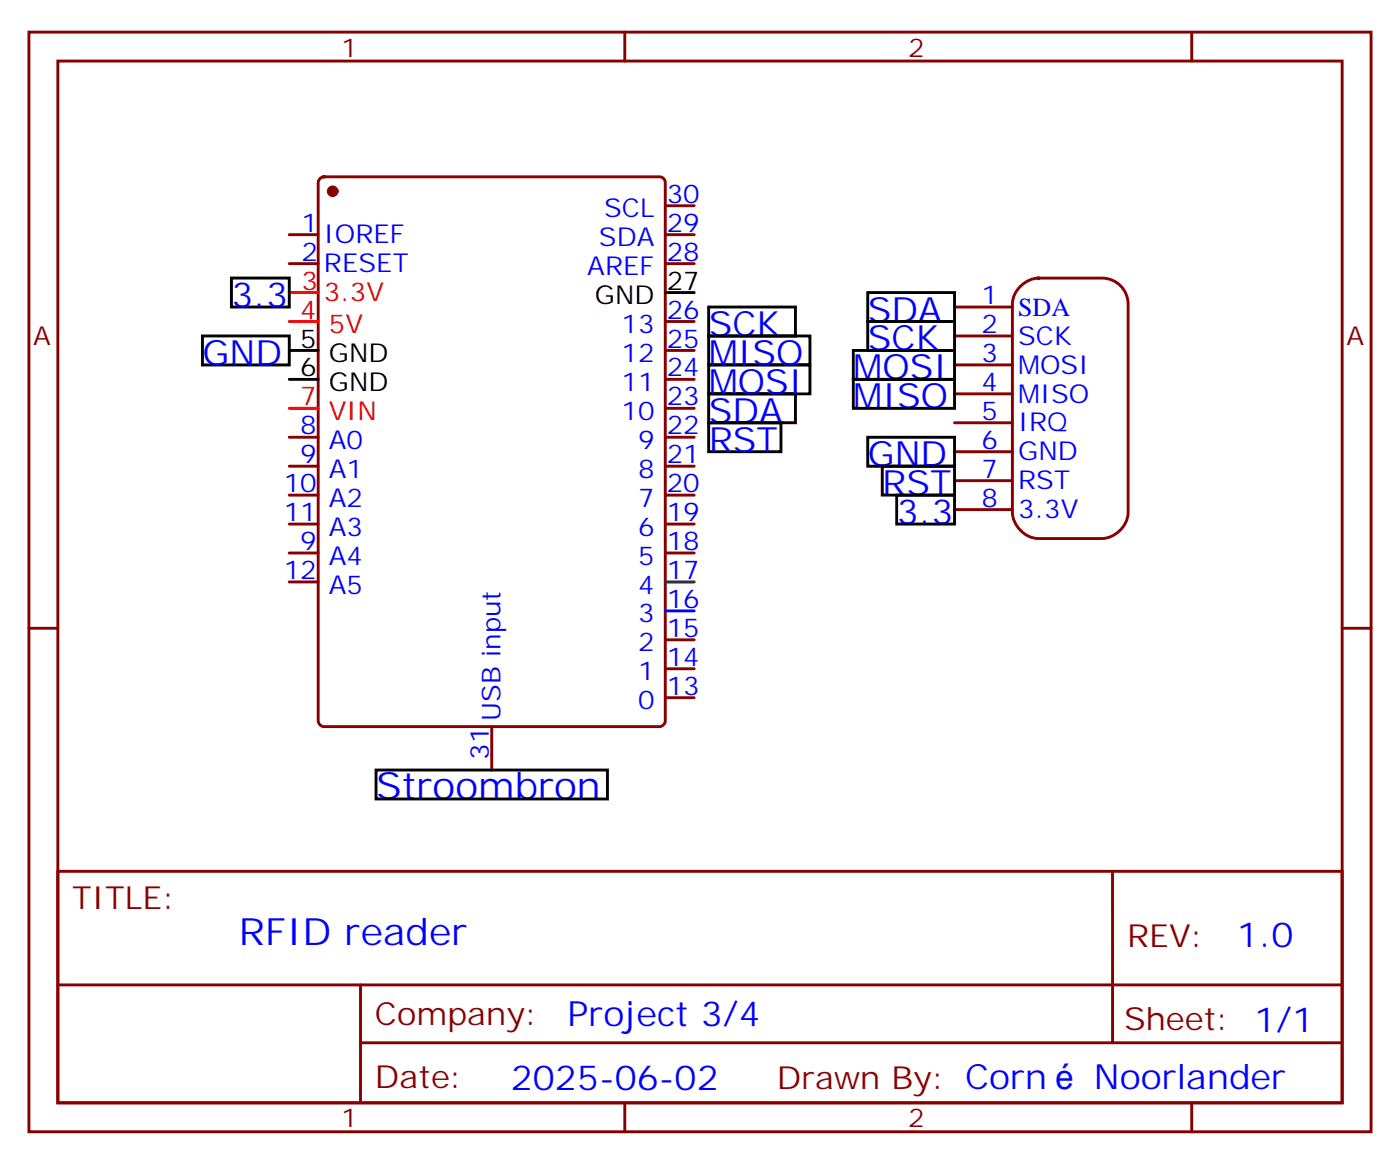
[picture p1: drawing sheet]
<svg xmlns="http://www.w3.org/2000/svg" width="171mm" height="142mm" viewBox="0 0 171 142" stroke-linecap="round" stroke-linejoin="round" font-family="sans-serif">
<g fill="none" stroke="#870000" stroke-width=".35">
<path d="M3.5 3.9h163.7v134.1h-163.7zM7.1 7.4h156.6v127h-156.6zM76.2 3.9v3.5M145.3 3.9v3.5M35.3 32.1h3.5M35.3 28.6h3.5M39 21.8l.5-.2h40.9a.71 .71 0 0 1 .7 .7v65.6a.76 .76 0 0 1-.7 .7h-40.9a.76 .76 0 0 1-.7-.7v-65.6zM81.1 39.2h3.6M81.1 32.1h3.6M81.1 28.6h3.6M81.1 25.1h3.6M35.3 53.3h3.5"/>
<path d="M35.3 56.8h3.5M81.1 53.3h3.6M81.1 56.8h3.6M81.1 49.8h3.6M81.1 46.2h3.6M81.1 42.7h3.6M3.5 76.6h3.6M35.3 60.4h3.5M35.3 63.9h3.5M35.3 67.4h3.5M35.3 70.9h3.5M81.1 60.4h3.6"/>
<path d="M81.1 63.9h3.6M81.1 67.4h3.6M81.1 78h3.6M163.7 76.6h3.5M60 88.6v5.3M81.1 85.1h3.6M81.1 81.5h3.6M7.1 106.2h156.6v28.2h-156.6zM135.7 106.2v20.9M7.1 120.1h156.5M44 127.1h119.6M44 120.1v14.1"/>
<path d="M76.2 134.4v3.6M145.3 134.4v3.6"/>
</g>
<path d="M81.1 35.7h3.6M35.3 42.7h3.5M35.3 46.2h3.5M45.9 93.9h28.2v3.5h-28.2z" fill="none" stroke="#000" stroke-width=".35"/>
<circle cx="40.6" cy="23.3" r=".53" fill="#870000" stroke="#870000" stroke-width=".35"/>
<path d="M35.3 39.2h3.5M35.3 35.7h3.5M35.3 49.8h3.5" fill="none" stroke="#f00" stroke-width=".35"/>
<path d="M81.1 74.5h3.6" fill="none" stroke="#00f" stroke-width=".35"/>
<path d="M81.1 70.9h3.6" fill="none" stroke="#008700" stroke-width=".35"/>
<path d="M124.3 35.1a3.4 3.4 0 0 1 2.3-1.2h7.8a3.2 3.2 0 0 1 3.2 3.2v25.4a3.4 3.4 0 0 1-3.2 3.2h-7.8a3.4 3.4 0 0 1-3.1-3.2v-25.4l.1-.8 .3-.6z" fill="#fff" stroke="#870000" stroke-width=".35"/>
<path d="M116.4 37.4h7.1M116.4 41h7.1M116.4 44.5h7.1M116.4 48h7.1M116.4 51.5h7.1M116.4 55.1h7.1M116.4 58.6h7.1M116.4 62.1h7.1" fill="none" stroke="#870000" stroke-width=".35"/>
<g fill="none" stroke="#000" stroke-width=".35">
<path d="M28.2 33.9h7.1v3.5h-7.1zM86.4 37.4h10.6v3.6h-10.6zM105.8 35.7h10.6v3.5h-10.6zM105.8 39.2h10.6v3.5h-10.6zM24.7 41h10.6v3.5h-10.6zM86.4 48h10.6v3.5h-10.6zM86.4 44.5h12.4v3.5h-12.4zM86.4 41h12.4v3.5h-12.4zM86.4 51.5h8.8v3.6h-8.8zM104.1 42.7h12.3v3.5h-12.3zM104.1 46.2h12.3v3.6h-12.3zM105.8 53.3h10.6v3.5h-10.6z"/>
<path d="M107.6 56.8h8.8v3.6h-8.8zM109.4 60.4h7v3.5h-7z"/>
</g>
<g font-size="4.6" fill="#00f">
<text x="45.9" y="97.4">Stroombron</text>
<text x="29.1" y="115.2">RFID reader</text>
</g>
<g font-size="4.2" fill="#00f">
<text x="28.2" y="37.4">3.3</text>
<text x="86.4" y="41">SCK</text>
<text x="105.8" y="39.2">SDA</text>
<text x="24.7" y="44.5">GND</text>
<text x="86.4" y="44.5">MISO</text>
<text x="104.1" y="46.2">MOSI</text>
<text x="105.8" y="42.7">SCK</text>
<text x="86.4" y="51.5">SDA</text>
<text x="86.4" y="48">MOSI</text>
<text x="104.1" y="49.8">MISO</text>
<text x="86.4" y="55.1">RST</text>
<text x="105.8" y="56.8">GND</text>
<text x="107.6" y="60.4">RST</text>
<text x="109.4" y="63.9">3.3</text>
<text x="150.9" y="115.5">1.0</text>
<text x="69.2" y="125">Project 3/4</text>
<text x="62.3" y="132.8">2025-06-02</text>
<text x="133.4" y="132.8">Noorlander</text>
</g>
<g font-size="3.9" fill="#800">
<text x="8.8" y="110.8">TITLE:</text>
<text x="137.4" y="115.5">REV:</text>
<text x="45.7" y="125">Company:</text>
<text x="137.1" y="125.6">Sheet: 1/1</text>
<text x="45.7" y="132.7">Date:</text>
<text x="94.8" y="132.8">Drawn By: Corn</text>
</g>
<g font-size="3.2" fill="#800">
<text x="41.6" y="6.9">1</text>
<text x="110.8" y="6.9">2</text>
<text x="4.1" y="42">A</text>
<text x="164.2" y="42">A</text>
<text x="41.6" y="137.4">1</text>
<text x="110.8" y="137.4">2</text>
</g>
<g font-size="3.2" fill="#00f">
<text x="36.8" y="28.3">1</text>
<text x="39.5" y="29.7">IOREF</text>
<text x="73.7" y="26.5">SCL</text>
<text x="81.3" y="28.3">29</text>
<text x="81.3" y="24.7">30</text>
<text x="36.8" y="31.8">2</text>
<text x="39.5" y="33.2">RESET</text>
<text x="71.6" y="33.5">AREF</text>
<text x="73.1" y="30">SDA</text>
<text x="81.3" y="31.8">28</text>
<text x="75.8" y="40.6">13</text>
<text x="81.3" y="38.8">26</text>
<text x="119.7" y="37.1">1</text>
<text x="119.7" y="40.6">2</text>
<text x="124.2" y="38.5">SDA</text>
<text x="75.8" y="47.7">11</text>
<text x="75.8" y="44.1">12</text>
<text x="81.3" y="45.9">24</text>
<text x="81.3" y="42.4">25</text>
<text x="119.7" y="44.1">3</text>
<text x="119.7" y="47.7">4</text>
<text x="124.2" y="42">SCK</text>
<text x="124.2" y="45.5">MOSI</text>
<text x="36.6" y="53">8</text>
<text x="75.8" y="51.2">10</text>
<text x="81.3" y="53">22</text>
<text x="81.3" y="49.4">23</text>
<text x="119.7" y="51.2">5</text>
<text x="124.2" y="49.1">MISO</text>
<text x="124.2" y="52.6">IRQ</text>
<text x="36.6" y="56.5">9</text>
<text x="40.1" y="54.7">A0</text>
<text x="40.1" y="58.2">A1</text>
<text x="77.8" y="58.2">8</text>
<text x="77.8" y="54.7">9</text>
<text x="81.3" y="56.5">21</text>
<text x="119.7" y="54.7">6</text>
<text x="119.7" y="58.2">7</text>
<text x="124.2" y="56.1">GND</text>
<text x="124.2" y="59.7">RST</text>
<text x="34.6" y="60">10</text>
<text x="34.6" y="63.5">11</text>
<text x="40.1" y="61.8">A2</text>
<text x="40.1" y="65.3">A3</text>
<text x="77.8" y="65.3">6</text>
<text x="77.8" y="61.8">7</text>
<text x="81.3" y="63.5">19</text>
<text x="81.3" y="60">20</text>
<text x="119.7" y="61.8">8</text>
<text x="124.2" y="63.2">3.3V</text>
<text x="34.6" y="70.6">12</text>
<text x="36.6" y="67.1">9</text>
<text x="40.1" y="68.8">A4</text>
<text x="77.8" y="68.8">5</text>
<text x="81.3" y="70.6">17</text>
<text x="81.3" y="67.1">18</text>
<text x="40.1" y="72.4">A5</text>
<text x="77.8" y="75.9">3</text>
<text x="77.8" y="72.4">4</text>
<text x="81.3" y="77.6">15</text>
<text x="81.3" y="74.1">16</text>
<text x="77.8" y="82.9">1</text>
<text x="77.8" y="79.4">2</text>
<text x="81.3" y="81.2">14</text>
<text x="61" y="87.9" transform="rotate(-90 61 87.9)">USB input</text>
<text x="77.8" y="86.5">0</text>
<text x="81.3" y="84.7">13</text>
<text x="59.6" y="92.6" transform="rotate(-90 59.6 92.6)">31</text>
</g>
<g font-size="3.2" fill="#f00">
<text x="36.8" y="35.3">3</text>
<text x="36.6" y="38.8">4</text>
<text x="39.5" y="36.7">3.3V</text>
<text x="40.1" y="40.6">5V</text>
<text x="36.6" y="49.4">7</text>
<text x="40.1" y="51.2">VIN</text>
</g>
<g font-size="3.2">
<text x="81.3" y="35.3">27</text>
<text x="72.6" y="37.1">GND</text>
<text x="36.6" y="42.4">5</text>
<text x="36.6" y="45.9">6</text>
<text x="40.1" y="44.1">GND</text>
<text x="40.1" y="47.7">GND</text>
</g>
</svg>
